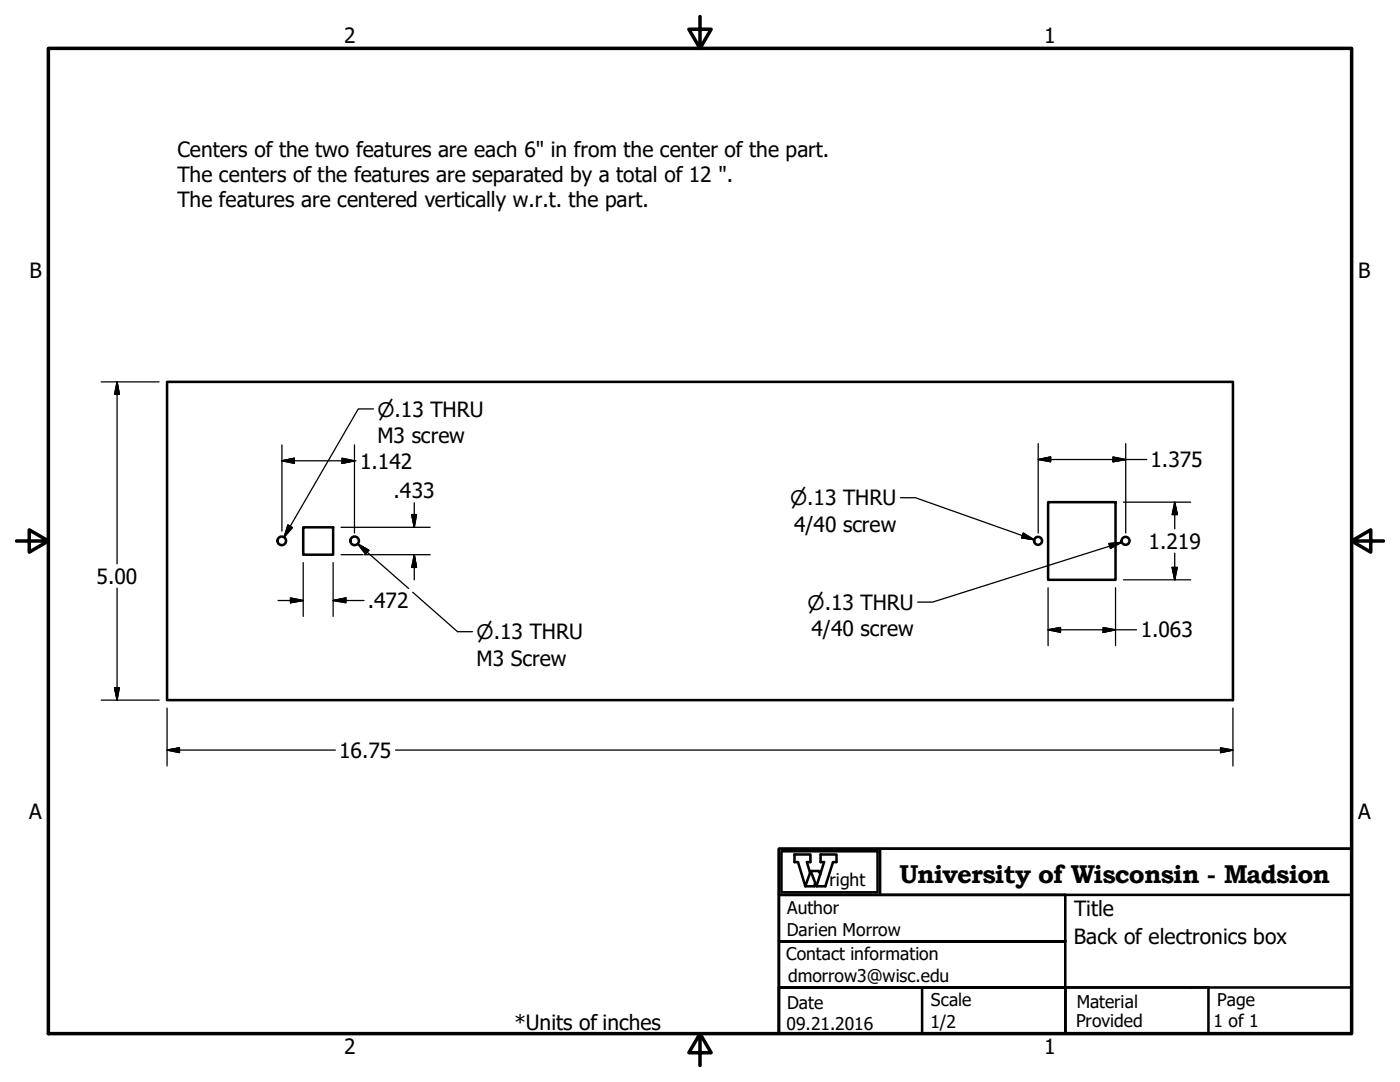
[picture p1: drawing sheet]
<svg xmlns="http://www.w3.org/2000/svg" width="279mm" height="216mm" viewBox="0 0 279 216" stroke-linecap="round" stroke-linejoin="round" font-family="sans-serif">
<!-- layer: Visible (ANSI) -->
<g fill="none" stroke="#000" stroke-width=".51">
<path d="M33.3 76.2h212.8v63.5h-212.8zM60.5 105.2h6v5.5h-6zM209.2 100.2h13.4v15.5h-13.4z"/>
<circle cx="56.2" cy="107.9" r=".86"/>
<circle cx="70.8" cy="107.9" r=".86"/>
<circle cx="207.2" cy="107.9" r=".79"/>
<circle cx="224.6" cy="107.9" r=".79"/>
</g>
<!-- layer: Border (ANSI) -->
<path d="M9.7 9.7h260v196.5h-260zM139.7 3.3v6.4l-2.2-3.9h4.4l-2.2 3.9M3.3 107.9h6.4l-3.9-2.2v4.5l3.9-2.3M269.7 107.9l3.9 2.3v-4.5l-3.9 2.2h6.4M139.7 206.2l2.2 3.9h-4.4l2.2-3.9v6.4" fill="none" stroke="#000" stroke-width=".7"/>
<!-- layer: Title (ANSI) -->
<path d="M155.4 178.6v9.2h57.2v18.4h-57.2v-9.2h57.2h-57.2v-9.2h57.2v-9.2zM155.4 169.4h114.3v9.2h-114.3zM155.4 169.4h114.3v36.8h-114.3zM156 169.9h19.1v8.2h-19.1zM161.7 174.2l-.7-2.2h.7v-1.5h-3.1v1.5h.7l1.4 4.8 1.1-3 1.1 3h1.8l1.5-4.8h.7v-1.5h-3.1v1.5h.7l-1.6 4.8M161.8 173.8h1.6l.3 .6M162.7 176.1l-.2 .7h-1.8M175.6 169.4v9.2M155.4 197h28.6v9.2h-28.6zM212.6 197h28.6v9.2h-28.6zM212.6 197h57.1v9.2h-57.1z" fill="none" stroke="#000" stroke-width=".51"/>
<!-- layer: Dimension (ANSI) -->
<g fill="none" stroke="#000" stroke-width=".25">
<path d="M20.2 76.2h11.5M23.4 76.2l.4 2.5h-.9zM23.4 76.2v36.3M56.3 91.9l2.4-.5v1.1zM56.3 91.9h14.8M56.3 88.8v17.2M68.3 91.4l2.4 .5-2.4 .6zM70.7 88.8v17.6M207.2 91.7l2.5-.5v.9zM207.2 91.7h21.7M207.2 88.5v17.9M222.1 91.2l2.6 .5-2.6 .4z"/>
<path d="M224.7 88.5v17.9M23.4 117.3v22.4M55.5 119.8h5M58 119.3l2.5 .5-2.5 .5zM60.5 112.3v10.7M66.5 119.8l2.5-.5v1zM66.5 119.8h6.1M66.5 112.3v10.7M68.1 105.2h17.8M68.1 110.7h4.3M72.6 110.7h13.3M82.2 102.7h.9l-.4 2.5z"/>
<path d="M82.7 110.7l.4 2.5h-.9zM82.7 100.3v4.9M82.7 110.7v5M209.2 117.3v11.5M222.6 117.3v11.5M224.2 115.7h13.4M224.2 100.2h13.4M233.9 113.2h1l-.5 2.5zM234.4 100.2l.5 2.5h-1zM234.4 100.2v5.3M234.4 110.4v5.3M20.2 139.7h11.5"/>
<path d="M22.9 137.2h.9l-.4 2.5zM209.2 125.7l2.4-.5v1zM209.2 125.7h17.6M220.2 125.2l2.4 .5-2.4 .5zM33.3 149.7l2.5-.5v1zM33.3 149.7h33.6M33.3 141.3v11.5M78.9 149.7h167.2M243.6 149.2l2.5 .5-2.5 .5zM246.1 141.3v11.5"/>
</g>
<g fill="#000" stroke="#000" stroke-width=".25">
<path d="M23.4 76.2l.4 2.5zM23.4 76.2l.4 2.5h-.9zM56.3 91.9l2.4-.5zM56.3 91.9l2.4-.5v1.1zM68.3 92.5l2.4-.6zM68.3 91.4l2.4 .5-2.4 .6zM207.2 91.7l2.5-.5zM207.2 91.7l2.5-.5v.9zM222.1 92.1l2.6-.4zM222.1 91.2l2.6 .5-2.6 .4zM66.5 119.8l2.5-.5zM66.5 119.8l2.5-.5v1z"/>
<path d="M82.2 102.7l.5 2.5zM82.2 102.7h.9l-.4 2.5zM82.7 110.7l.4 2.5zM82.7 110.7l.4 2.5h-.9zM233.9 113.2l.5 2.5zM233.9 113.2h1l-.5 2.5zM234.4 100.2l.5 2.5zM234.4 100.2l.5 2.5h-1zM22.9 137.2l.5 2.5zM22.9 137.2h.9l-.4 2.5zM58 120.3l2.5-.5zM58 119.3l2.5 .5-2.5 .5z"/>
<path d="M209.2 125.7l2.4-.5zM209.2 125.7l2.4-.5v1zM220.2 126.2l2.4-.5zM220.2 125.2l2.4 .5-2.4 .5zM33.3 149.7l2.5-.5zM33.3 149.7l2.5-.5v1zM243.6 150.2l2.5-.5zM243.6 149.2l2.5 .5-2.5 .5z"/>
</g>
<!-- layer: Symbol (ANSI) -->
<path d="M74.5 81.6h-3l-14.8 25.6M179.7 99.3h3l23.7 8.4M57.5 104.8l.9 .5-1.7 1.9zM71.4 108.5l2.2 1.3-.6 .8zM71.4 108.5l10.1 8.9M82.4 118.2l8.9 7.8h3M204.2 106.4l2.2 1.3-2.5-.4zM221.3 108.5l2.5-.3-2.2 1.2zM223.8 108.2l-37.7 11.9h-3" fill="none" stroke="#000" stroke-width=".25"/>
<path d="M57.5 104.8l-.8 2.4zM57.5 104.8l.9 .5-1.7 1.9zM71.4 108.5l2.2 1.3zM71.4 108.5l2.2 1.3-.6 .8zM203.9 107.3l2.5 .4zM204.2 106.4l2.2 1.3-2.5-.4zM221.6 109.4l2.2-1.2zM221.3 108.5l2.5-.3-2.2 1.2z" fill="#000" stroke="#000" stroke-width=".25"/>
<text font-size="5.1" x="179.5" y="176.1">University of Wisconsin - Madsion</text>
<g font-size="4.2">
<text x="68.7" y="8.6">2</text>
<text x="208.4" y="8.6">1</text>
<text x="35.4" y="31.3">Centers of the two features are each 6&quot; in from the center of the part.</text>
<text x="35.4" y="36.3">The centers of the features are separated by a total of 12 &quot;.</text>
<text x="35.4" y="41.3">The features are centered vertically w.r.t. the part.</text>
<text x="5.9" y="55.5">B</text>
<text x="271.1" y="55.5">B</text>
<text x="75.3" y="88.5">M3 screw</text>
<text x="71.9" y="93.5">1.142</text>
<text x="229.6" y="93.2">1.375</text>
<text x="78.5" y="99.4">.433</text>
<text x="158.5" y="106.2">4/40 screw</text>
<text x="229.2" y="109.5">1.219</text>
<text x="19.2" y="116.5">5.00</text>
<text x="73.4" y="121.3">.472</text>
<text x="161.9" y="127">4/40 screw</text>
<text x="227.6" y="127.2">1.063</text>
<text x="95.1" y="132.9">M3 Screw</text>
<text x="67.7" y="151.2">16.75</text>
<text x="5.8" y="163.4">A</text>
<text x="271" y="163.4">A</text>
<text x="214.4" y="182.8">Title</text>
<text x="214.3" y="188.3">Back of electronics box</text>
<text x="102.7" y="205.5">*Units of inches</text>
<text x="68.7" y="210.3">2</text>
<text x="208.4" y="210.3">1</text>
</g>
<g font-size="4">
<text x="75.3" y="83.1">⌀.13 THRU</text>
<text x="157.7" y="100.8">⌀.13 THRU</text>
<text x="161.2" y="121.7">⌀.13 THRU</text>
<text x="95.1" y="127.6">⌀.13 THRU</text>
</g>
<g font-size="3.5">
<text x="165.5" y="176.8">right</text>
<text x="157.1" y="182.3">Author</text>
<text x="156.9" y="191.6">Contact information</text>
<text x="157" y="186.7">Darien Morrow</text>
<text x="157.3" y="195.9">dmorrow3@wisc.edu</text>
<text x="157.1" y="201.3">Date</text>
<text x="185.8" y="200.8">Scale</text>
<text x="214.9" y="201">Material</text>
<text x="242.9" y="200.8">Page</text>
<text x="157" y="205.5">09.21.2016</text>
<text x="185.7" y="205.2">1/2</text>
<text x="214.8" y="204.9">Provided</text>
<text x="242.2" y="205">1 of 1</text>
</g>
</svg>
